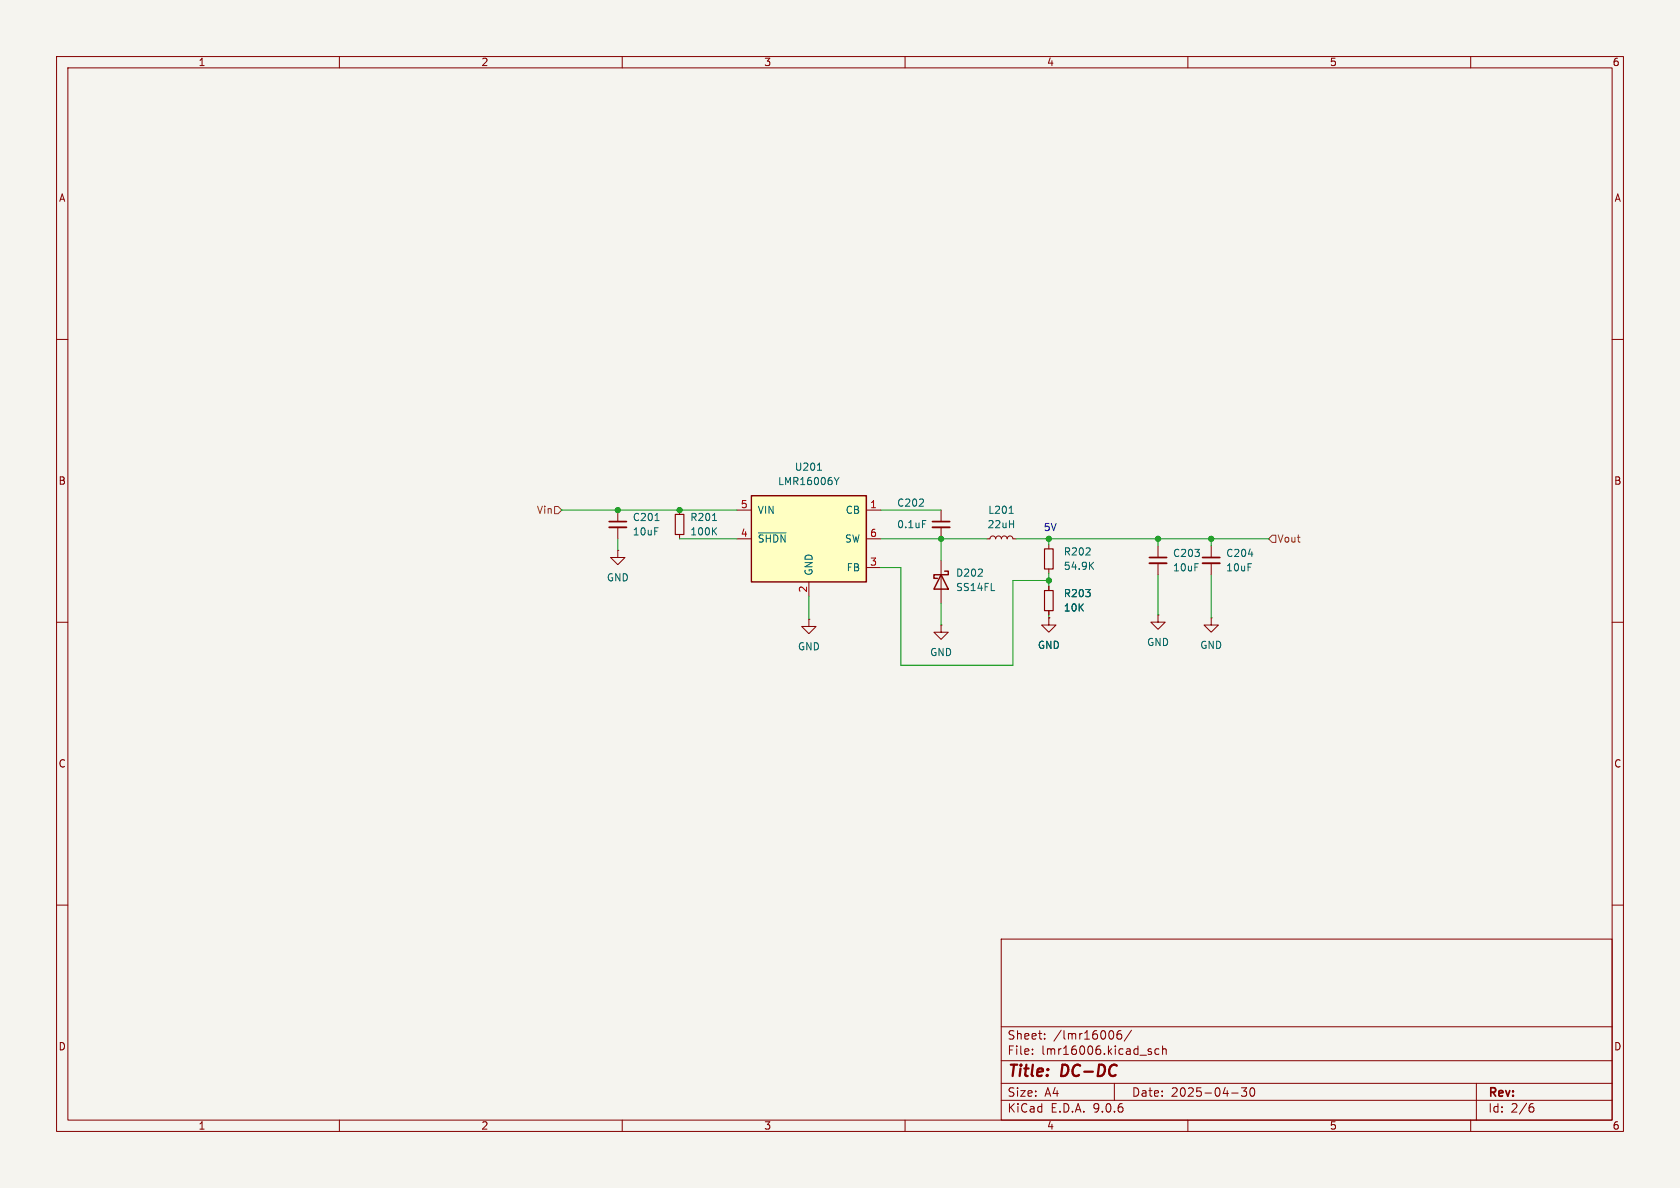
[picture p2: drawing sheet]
<svg xmlns="http://www.w3.org/2000/svg" width="297mm" height="210mm" viewBox="0 0 297 210" stroke-linecap="round" stroke-linejoin="round" font-family="sans-serif">
<path d="M0 0h297v210h-297z" fill="#f5f4ef" stroke="#f5f4ef" stroke-width=".18"/>
<g fill="none" stroke="#840000" stroke-width=".18">
<path d="M10 10h277v190h-277zM12 12h273v186h-273zM60 10v2M110 10v2M160 10v2M210 10v2M260 10v2M10 60h2M285 60h2M10 110h2M285 110h2M10 160h2"/>
<path d="M177 166h108v32h-108zM285 160h2M60 198v2M110 198v2M160 198v2M177 194.5h108M177 191.5h108M177 187.5h108M177 181.5h108M182.5 186.3v.1M182.5 185.5v.1M184.7 183.6v.1"/>
<path d="M184.7 182.8v.1M196.8 182.5v.9M197 191.5v3M198.2 182.2a.59 .59 0 0 0-.7 .6v.6l.1 .2 .4 .1 .2-.1 .1-.5-.1-.3h-.5l-.2 .3M200 182.1l-1.3 2M203.2 185.9l.3 .1 .1 .2-.2 .2h-.3M203.2 185.4l.3 .1M204.9 185.5l-.4-.1-.3 .3v.4l.1 .2h.6M205.5 185.5l.2-.1 .4 .1 .1 .9M205.5 184.9v1.5M210 198v2M217.7 193.2h1.2"/>
<path d="M219.5 192.3h.9l-.5 .6 .4 .1v.7l-.2 .1h-.4l-.2-.1M221.1 192.4l.2-.1a.81 .81 0 0 1 .6 .6 .81 .81 0 0 1-.3 .8l-.1 .1a.81 .81 0 0 1-.4-1.4zM260 198v2M261 191.5v6.5M270.6 195.7h.4l.2 .3-.1 .5-.5 .1M271 195.1l-.4 .1"/>
</g>
<path d="M132.8 87.6h20.4v15.3h-20.4z" fill="#ffffc2"/>
<path d="M132.8 87.6h20.4v15.3h-20.4zM166.4 101.6l1.2 2.5h-2.5zM167 101h.6v.6h-2.5v.6h.6" fill="none" stroke="#840000" stroke-width=".25"/>
<g fill="none" stroke="#840000" stroke-width=".18">
<path d="M109.2 97.3v1.3h1.3l-1.3 1.2-1.3-1.2h1.3M109.2 97.3h.1M109.2 90.2v2M109.2 93.2v2.1M120.1 90.2v.7M120.1 94.5v.8M130.3 90.2h2.5M130.3 95.3h2.5M153.2 90.2h2.5M153.2 95.3h2.5M166.4 90.2v2M166.4 93.2v2.1"/>
<path d="M166.4 99.1v7.6M174.5 95.3h.5l.2-.4 .3-.2 .4 .2 .1 .4 .2-.4 .3-.2 .4 .2 .1 .4 .2-.4 .3-.2 .4 .2 .2 .4 .1-.4 .4-.2 .3 .2 .2 .4h.5M185.4 96.3v.7M204.7 96.5v2.1M204.7 99.6v2M214.1 96.5v2.1M214.1 99.6v2M143 109.5v1.2h1.3l-1.3 1.3-1.3-1.3h1.3M143 109.5h.1M143 102.9v2.5M153.2 100.3h2.5M166.4 110.5v1.3h1.2l-1.2 1.2-1.3-1.2h1.3"/>
<path d="M166.4 110.5h.1M185.4 109.2v1.3h1.3l-1.3 1.3-1.3-1.3h1.3M185.4 109.2h.1M185.4 100.6v.7M185.4 103.6v.8M185.4 108v.7M204.7 108.7v1.3h1.3l-1.3 1.3-1.2-1.3h1.2M204.7 108.7h.1M214.1 109.2v1.3h1.3l-1.3 1.3-1.2-1.3h1.2M214.1 109.2h.1"/>
</g>
<g fill="none" stroke="#006464" stroke-width=".18">
<path d="M115.8 92h.7M126 92h.7M126.1 93.8l.6 .8M126.7 93.3l-.7 .7M134.1 94.2h4.9M144.5 83.1h.7M147.5 84.4l.4 .7M147.9 85.1v.6M148.3 84.4l-.4 .7M163.1 92h.6M178.4 90.7h.7M192.8 99.9l.5 .8"/>
<path d="M193.3 99.4l-.7 .7M220.7 98h.8"/>
</g>
<path d="M107.7 92.2h3M164.8 92.2h3.1M203.2 98.6h3M212.6 98.6h3" fill="none" stroke="#840000" stroke-width=".3"/>
<path d="M107.7 93.2h3M164.8 93.2h3.1M203.2 99.6h3M212.6 99.6h3" fill="none" stroke="#840000" stroke-width=".33"/>
<path d="M119.4 90.9h1.5v3.6h-1.5zM184.7 97h1.5v3.6h-1.5zM184.7 104.4h1.5v3.6h-1.5z" fill="none" stroke="#840000" stroke-width=".2"/>
<path d="M98 89.5h.7l.6 .7-.6 .6h-.7zM224.9 94.6h.7v1.3h-.7l-.6-.6z" fill="none" stroke="#725600" stroke-width=".18"/>
<g fill="none" stroke="#009600" stroke-width=".18">
<path d="M99.3 90.2h31M109.2 95.3v2M120.1 95.3h10.2M155.7 90.2h10.7M155.7 95.3h18.8M166.4 95.3v3.8M179.6 95.3h44.7M185.4 95.3v1M204.7 95.3v1.2M214.1 95.3v1.2M143 105.4v4.1M155.7 100.3h3.6v17.3h19.8v-15h6.3"/>
<path d="M166.4 106.7v3.8M185.4 101.3v2.3M185.4 108.7v.5M204.7 101.6v7.1M214.1 101.6v7.6"/>
</g>
<g fill="#009600" stroke="#009600" stroke-width=".18">
<circle cx="185.4" cy="102.6" r=".46"/>
<circle cx="214.1" cy="95.3" r=".46"/>
<circle cx="185.4" cy="95.3" r=".46"/>
<circle cx="204.7" cy="95.3" r=".46"/>
<circle cx="166.4" cy="95.3" r=".46"/>
<circle cx="120.1" cy="90.2" r=".46"/>
<circle cx="109.2" cy="90.2" r=".46"/>
</g>
<g font-size="2.8" fill="#840000">
<text x="178" y="190.9">Title:</text>
<text x="187.7" y="190.9">DC-DC</text>
</g>
<g font-size="2.1" fill="#840000">
<text x="178" y="184">Sheet:</text>
<text x="186.2" y="184">/lmr16006/</text>
<text x="178" y="186.7">File:</text>
<text x="184.1" y="186.7">lmr16006.kicad_sch</text>
<text x="178" y="196.9">KiCad</text>
<text x="178" y="194.1">Size:</text>
<text x="184.7" y="194.1">A4</text>
<text x="185.7" y="196.9">E.D.A.</text>
<text x="193.3" y="196.9">9.0.6</text>
<text x="200" y="194.1">Date:</text>
<text x="207" y="194.1">2025-04-30</text>
<text x="263" y="194.3">Rev:</text>
<text x="263" y="196.9">Id:</text>
<text x="267.1" y="196.9">2/6</text>
</g>
<g font-size="1.8" fill="#840000">
<text x="35" y="11.9">1</text>
<text x="85" y="11.9">2</text>
<text x="135" y="11.9">3</text>
<text x="185" y="11.9">4</text>
<text x="235" y="11.9">5</text>
<text x="285" y="11.9">6</text>
<text x="10.3" y="35.9">A</text>
<text x="285.3" y="35.9">A</text>
<text x="10.3" y="85.9">B</text>
<text x="285.3" y="85.9">B</text>
<text x="10.3" y="135.9">C</text>
<text x="285.3" y="135.9">C</text>
<text x="10.3" y="185.9">D</text>
<text x="285.3" y="185.9">D</text>
<text x="35" y="199.9">1</text>
<text x="85" y="199.9">2</text>
<text x="135" y="199.9">3</text>
<text x="185" y="199.9">4</text>
<text x="235" y="199.9">5</text>
<text x="285" y="199.9">6</text>
</g>
<g font-size="1.8" fill="#006464">
<text x="140.4" y="83.4">U201</text>
<text x="137.5" y="86">LMR16006Y</text>
<text x="158.5" y="89.8">C202</text>
<text x="111.8" y="92.3">C201</text>
<text x="111.8" y="94.8">10uF</text>
<text x="121.9" y="92.3">R201</text>
<text x="121.9" y="94.8">100K</text>
<text x="133.9" y="91">VIN</text>
<text x="149.4" y="91">CB</text>
<text x="158.5" y="93.6">0.1uF</text>
<text x="174.5" y="93.6">22uH</text>
<text x="174.6" y="91">L201</text>
<text x="133.9" y="96.1">~{SHDN}</text>
<text x="143.9" y="101.9" transform="rotate(-90 143.9 101.9)">GND</text>
<text x="149.3" y="96.1">SW</text>
<text x="149.6" y="101.2">FB</text>
<text x="188" y="98.4">R202</text>
<text x="188" y="100.9">54.9K</text>
<text x="207.3" y="98.7">C203</text>
<text x="207.3" y="101.2">10uF</text>
<text x="216.7" y="98.7">C204</text>
<text x="216.7" y="101.2">10uF</text>
<text x="107.2" y="103">GND</text>
<text x="168.9" y="102.1">D202</text>
<text x="168.9" y="104.7">SS14FL</text>
<text x="188" y="105.8">R203</text>
<text x="188" y="108.3">10K</text>
<text x="141" y="115.2">GND</text>
<text x="164.3" y="116.2">GND</text>
<text x="183.4" y="114.9">GND</text>
<text x="202.7" y="114.4">GND</text>
<text x="212.1" y="114.9">GND</text>
</g>
<g font-size="1.8" fill="#a90000">
<text x="130.9" y="89.9">5</text>
<text x="153.7" y="89.9">1</text>
<text x="130.9" y="95">4</text>
<text x="153.7" y="95">6</text>
<text x="153.7" y="100.1">3</text>
<text x="142.7" y="104.8" transform="rotate(-90 142.7 104.8)">2</text>
</g>
<g font-size="1.8" fill="#725600">
<text x="94.8" y="91">Vin</text>
<text x="225.7" y="96.1">Vout</text>
</g>
<text font-size="1.8" fill="#0000c2" x="184.4" y="94.1">5V</text>
</svg>
